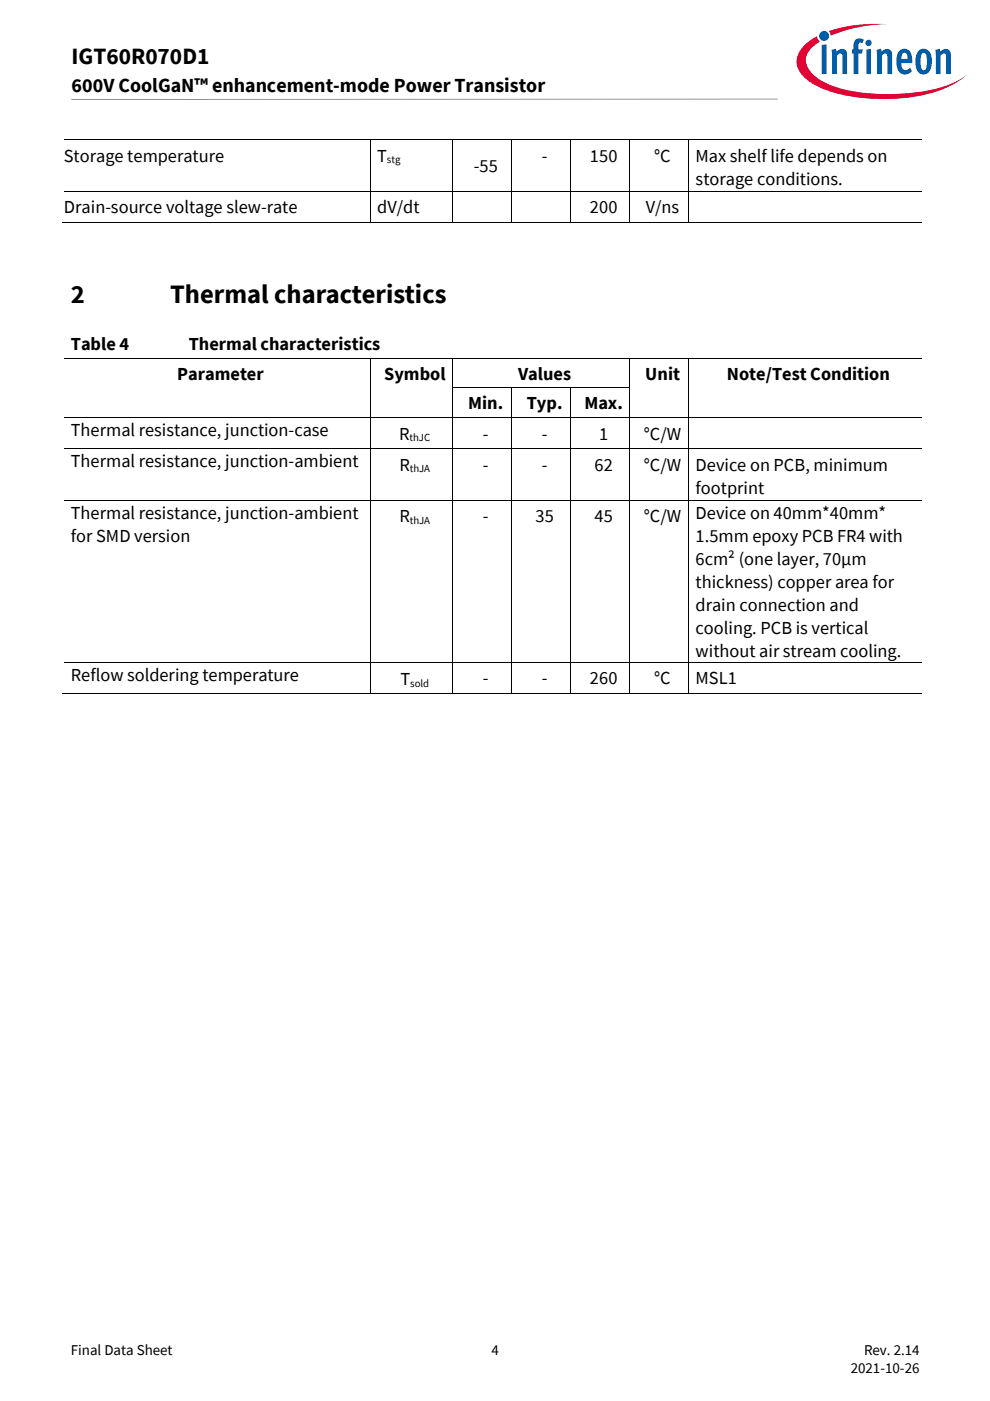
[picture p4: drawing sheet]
<svg xmlns="http://www.w3.org/2000/svg" width="210mm" height="297mm" viewBox="0 0 210 297" stroke-linecap="round" stroke-linejoin="round" font-family="sans-serif">
<path d="M175.8 6.6l.3 .4 .1 .6a31.5 31.5 0 0 1 12.1-2.5 33.4 33.4 0 0 0-12.5 1.5zM170.3 9.9a4.3 4.3 0 0 0 .2 6.5 20.3 20.3 0 0 0 11.3 4.3 36.8 36.8 0 0 0 19.1-2.2l2.5-1.3 1.7-1.4a18.6 18.6 0 0 1-9.4 3.6 44.9 44.9 0 0 1-18.4-1 10.2 10.2 0 0 1-5.8-3.8 3.5 3.5 0 0 1 1.1-4.9l1.3-.9-.4-.5-.2-.6a10.8 10.8 0 0 0-3 2.2z" fill-rule="evenodd" fill="#e30034"/>
<path d="M173.7 7.6a1.06 1.06 0 0 0 2.1 0 1.06 1.06 0 0 0-2.1 0zM174.3 9.5v6.2h1v-6.3zM176.4 10.6l.1 5.1h1v-3.9a.62 .62 0 0 1 .8-.5 .62 .62 0 0 1 .4 .9v3.5h1v-4a1.14 1.14 0 0 0-.7-1.3 1.14 1.14 0 0 0-1.3 .3l-.3 .3-.1-.7zM181.5 8.4l-.4 .9v1.2h-.4v.8h.4v4.4h1v-4.4h.7l.2-.8h-.9v-1.2l.4-.3 .4 .2 .3-.8-1-.3zM183.8 10.5v5.2h.9v-5.3zM183.5 9.1a.7 .7 0 0 0 1.4 0 .7 .7 0 0 0-1.4 0zM185.9 10.6l.1 5.1h1v-3.9a.76 .76 0 0 1 1.1-.3l.1 4.2h1v-4a1.2 1.2 0 0 0-.8-1.3 1.2 1.2 0 0 0-1.4 .6l-.1-.7zM190.8 10.7a4 4 0 0 0 .3 4.9 1.83 1.83 0 0 0 2.3-.5l-.4-.7a.98 .98 0 0 1-1.1 .4 .98 .98 0 0 1-.7-1v-.4h2.3a2.63 2.63 0 0 0-1.3-3 1.47 1.47 0 0 0-1.4 .3zM191.4 11.4a.66 .66 0 0 1 .9-.1 .66 .66 0 0 1 .2 .8v.4h-1.3zM195 10.6a4 4 0 0 0-.1 4.9 1.64 1.64 0 0 0 2.6-1.3l.1-.6a2.81 2.81 0 0 0-1.2-3.2h-1zM195.6 11.4l.3-.2a1.17 1.17 0 0 1 .7 1.4v.8a1.31 1.31 0 0 1-.6 1.5 1.51 1.51 0 0 1-.8-1.9l.1-.8zM198.4 10.6l.1 5.1h1v-3.9a.82 .82 0 0 1 1.1-.3l.1 4.2h1v-4a1.19 1.19 0 0 0-.8-1.3 1.19 1.19 0 0 0-1.5 .6l-.1-.7z" fill-rule="evenodd" fill="#005da9"/>
<g fill="none" stroke="#000" stroke-width=".21">
<path d="M13.5 29.6h64.9M15.1 21h149.9M78.5 29.7v10.9M78.6 29.6h17.4M96.1 29.7v10.9M96.1 29.6h12.4M108.5 29.7v10.9M108.6 29.6h12.4M121.1 29.7v10.9M121.2 29.6h12.3M133.6 29.7v10.9M133.6 29.6h12.4"/>
<path d="M146 29.7v10.9M146.1 29.6h49.3M13.3 47.2h65.1M13.5 40.6h64.9M78.5 40.7v6.4M78.6 40.6h17.4M78.6 47.2h17.4M96.1 40.7v6.4M96.1 40.6h12.4M96.1 47.2h12.4M108.5 40.7v6.4M108.6 40.6h12.4"/>
<path d="M108.6 47.2h12.4M121.1 40.7v6.4M121.2 40.6h12.3M121.2 47.2h12.3M133.6 40.7v6.4M133.6 40.6h12.4M133.6 47.2h12.4M146 40.7v6.4M146.1 40.6h49.3M146.1 47.2h49.3M13.5 76h64.9M78.5 76.1v5.9"/>
<path d="M78.6 76h17.4M96.1 76.1v5.9M96.1 76h37.4M133.6 76.1v5.9M133.6 76h12.4M146 76.1v5.9M146.1 76h49.3M13.5 88.6h64.9M13.5 95.2h64.9M78.5 82.2v6.3M78.5 88.7v6.4M78.5 95.2v10.8"/>
<path d="M78.6 88.6h17.4M78.6 95.2h17.4M96.1 82.2v6.3M96.1 88.7v6.4M96.1 95.2v10.8M96.1 82.1h12.4M96.1 88.6h12.4M96.1 95.2h12.4M108.5 82.2v6.3M108.5 88.7v6.4M108.5 95.2v10.8M108.6 82.1h12.4"/>
<path d="M108.6 88.6h12.4M108.6 95.2h12.4M121.1 82.2v6.3M121.1 88.7v6.4M121.1 95.2v10.8M121.2 82.1h12.3M121.2 88.6h12.3M121.2 95.2h12.3M133.6 82.2v6.3M133.6 88.7v6.4M133.6 95.2v10.8M133.6 88.6h12.4"/>
<path d="M133.6 95.2h12.4M146 82.2v6.3M146 88.7v6.4M146 95.2v10.8M146.1 88.6h49.3M146.1 95.2h49.3M13.5 106.1h64.9M78.5 106.2v34.2M78.6 106.1h17.4M96.1 106.2v34.2M96.1 106.1h12.4M108.5 106.2v34.2"/>
<path d="M108.6 106.1h12.4M121.1 106.2v34.2M121.2 106.1h12.3M133.6 106.2v34.2M133.6 106.1h12.4M146 106.2v34.2M146.1 106.1h49.3M13.3 147h65.1M13.5 140.5h64.9M78.5 140.5v6.4M78.6 140.5h17.4M78.6 147h17.4"/>
<path d="M96.1 140.5v6.4M96.1 140.5h12.4M96.1 147h12.4M108.5 140.5v6.4M108.6 140.5h12.4M108.6 147h12.4M121.1 140.5v6.4M121.2 140.5h12.3M121.2 147h12.3M133.6 140.5v6.4M133.6 140.5h12.4M133.6 147h12.4"/>
<path d="M146 140.5v6.4M146.1 140.5h49.3M146.1 147h49.3"/>
</g>
<g fill="#000">
<path d="M78.4 29.6h.2v.1h-.2zM96 29.6h.1v.1h-.1zM108.5 29.6h.1v.1h-.1zM121 29.6h.2v.1h-.2zM133.5 29.6h.1v.1h-.1zM146 29.6h.1v.1h-.1zM78.4 40.6h.2v.1h-.2zM78.4 47.1h.2v.1h-.2zM96 40.6h.1v.1h-.1zM96 47.1h.1v.1h-.1zM108.5 40.6h.1v.1h-.1zM108.5 47.1h.1v.1h-.1z"/>
<path d="M121 40.6h.2v.1h-.2zM121 47.1h.2v.1h-.2zM133.5 40.6h.1v.1h-.1zM133.5 47.1h.1v.1h-.1zM146 40.6h.1v.1h-.1zM146 47.1h.1v.1h-.1zM78.4 75.9h.2v.2h-.2zM96 75.9h.1v.2h-.1zM133.5 75.9h.1v.2h-.1zM146 75.9h.1v.2h-.1zM78.4 82h.2v.2h-.2zM78.4 88.5h.2v.2h-.2z"/>
<path d="M78.4 95.1h.2v.1h-.2zM96 82h.1v.2h-.1zM96 88.5h.1v.2h-.1zM96 95.1h.1v.1h-.1zM108.5 82h.1v.2h-.1zM108.5 88.5h.1v.2h-.1zM108.5 95.1h.1v.1h-.1zM121 82h.2v.2h-.2zM121 88.5h.2v.2h-.2zM121 95.1h.2v.1h-.2zM133.5 82h.1v.2h-.1zM133.5 88.5h.1v.2h-.1z"/>
<path d="M133.5 95.1h.1v.1h-.1zM146 82h.1v.2h-.1zM146 88.5h.1v.2h-.1zM146 95.1h.1v.1h-.1zM78.4 106h.2v.2h-.2zM96 106h.1v.2h-.1zM108.5 106h.1v.2h-.1zM121 106h.2v.2h-.2zM133.5 106h.1v.2h-.1zM146 106h.1v.2h-.1zM78.4 140.4h.2v.1h-.2zM78.4 146.9h.2v.2h-.2z"/>
<path d="M96 140.4h.1v.1h-.1zM96 146.9h.1v.2h-.1zM108.5 140.4h.1v.1h-.1zM108.5 146.9h.1v.2h-.1zM121 140.4h.2v.1h-.2zM121 146.9h.2v.2h-.2zM133.5 140.4h.1v.1h-.1zM133.5 146.9h.1v.2h-.1zM146 140.4h.1v.1h-.1zM146 146.9h.1v.2h-.1z"/>
</g>
<g font-size="5.6">
<text x="15" y="64.2">2</text>
<text x="36.1" y="64.2">Thermal characteristics</text>
</g>
<text font-size="4.9" x="15.2" y="13.6">IGT60R070D1</text>
<text font-size="4.2" x="15.2" y="19.5">600V CoolGaN™ enhancement-mode Power Transistor</text>
<g font-size="3.9">
<text x="13.5" y="34.3">Storage temperature</text>
<text x="80" y="34.3">T</text>
<text x="114.9" y="34.3">-</text>
<text x="125.1" y="34.3">150</text>
<text x="138.8" y="34.3">°C</text>
<text x="147.5" y="34.2">Max shelf life depends on</text>
<text x="100.5" y="36.5">-55</text>
<text x="147.5" y="39.2">storage conditions.</text>
<text x="13.5" y="45.3">Drain-source voltage slew-rate</text>
<text x="80" y="45.3">dV/dt</text>
<text x="125.1" y="45.3">200</text>
<text x="137" y="45.3">V/ns</text>
<text x="15" y="74.1">Table 4</text>
<text x="40" y="74.1">Thermal characteristics</text>
<text x="37.6" y="80.6">Parameter</text>
<text x="81.5" y="80.6">Symbol</text>
<text x="109.9" y="80.6">Values</text>
<text x="136.9" y="80.6">Unit</text>
<text x="154.2" y="80.6">Note/Test Condition</text>
<text x="99.3" y="86.7">Min.</text>
<text x="111.7" y="86.7">Typ.</text>
<text x="123.9" y="86.7">Max.</text>
<text x="15" y="92.5">Thermal resistance, junction-case</text>
<text x="84.7" y="93.3">R</text>
<text x="102.4" y="93.3">-</text>
<text x="114.9" y="93.3">-</text>
<text x="127.1" y="93.3">1</text>
<text x="136.6" y="93.3">°C/W</text>
<text x="15" y="99.1">Thermal resistance, junction-ambient</text>
<text x="84.7" y="99.8">R</text>
<text x="102.4" y="99.8">-</text>
<text x="114.9" y="99.8">-</text>
<text x="126.1" y="99.8">62</text>
<text x="136.6" y="99.8">°C/W</text>
<text x="147.5" y="99.8">Device on PCB, minimum</text>
<text x="147.5" y="104.7">footprint</text>
<text x="15" y="110">Thermal resistance, junction-ambient</text>
<text x="84.7" y="110.7">R</text>
<text x="102.4" y="110.7">-</text>
<text x="113.6" y="110.7">35</text>
<text x="126.1" y="110.7">45</text>
<text x="136.6" y="110.7">°C/W</text>
<text x="147.5" y="110">Device on 40mm*40mm*</text>
<text x="15" y="114.9">for SMD version</text>
<text x="147.5" y="114.9">1.5mm epoxy PCB FR4 with</text>
<text x="147.5" y="119.8">6cm² (one layer, 70μm</text>
<text x="147.5" y="124.7">thickness) copper area for</text>
<text x="147.5" y="129.5">drain connection and</text>
<text x="147.5" y="134.5">cooling. PCB is vertical</text>
<text x="147.5" y="139.3">without air stream cooling.</text>
<text x="15" y="144.4">Reflow soldering temperature</text>
<text x="84.9" y="145.3">T</text>
<text x="102.4" y="145.1">-</text>
<text x="114.9" y="145.1">-</text>
<text x="125.1" y="145.1">260</text>
<text x="138.8" y="145.1">°C</text>
<text x="147.5" y="145.1">MSL1</text>
</g>
<g font-size="3.2">
<text x="15" y="287.2">Final Data Sheet</text>
<text x="104.3" y="287.2">4</text>
<text x="183.3" y="287.2">Rev. 2.14</text>
<text x="180.5" y="291.2">2021-10-26</text>
</g>
<g font-size="2.3">
<text x="82.1" y="34.6">stg</text>
<text x="86.9" y="93.6">thJC</text>
<text x="86.9" y="100.1">thJA</text>
<text x="86.9" y="111.1">thJA</text>
<text x="87" y="145.6">sold</text>
</g>
</svg>
